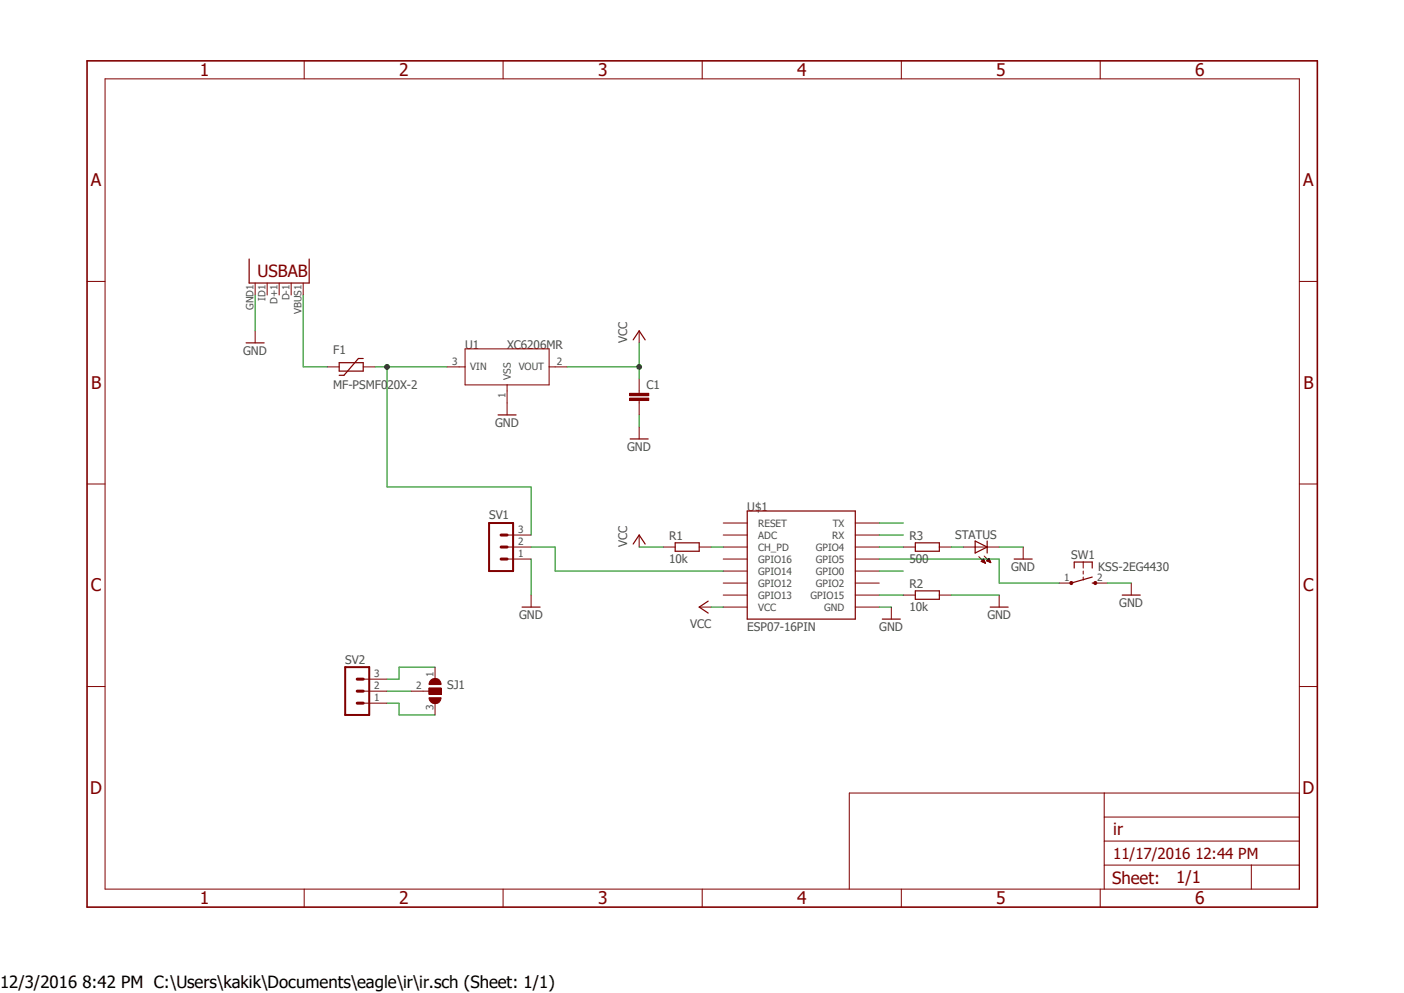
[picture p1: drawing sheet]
<svg xmlns="http://www.w3.org/2000/svg" width="297mm" height="210mm" viewBox="0 0 297 210" stroke-linecap="round" stroke-linejoin="round" font-family="sans-serif">
<path d="M17.9 12.5l261.2 179.9M279.1 12.5l-261.2 179.9" fill="none" stroke="#fff" stroke-width=".21"/>
<g fill="none" stroke="#800000" stroke-width=".21">
<path d="M22.2 16.7h252.7v171.3h-252.7zM64.3 12.9v3.8M106.4 12.9v3.8M148.5 12.9v3.8M190.7 12.9v3.8M232.7 12.9v3.8M18.4 59.5h3.8M54 59.9v2.5M56.5 59.9v2.5M59.1 59.9v2.5M61.6 59.9v2.5M64.1 59.9v2.5"/>
<path d="M274.9 59.5h3.8M135.2 82.7v.5M135.2 84.7v.5M18.4 102.4h3.8M135.2 113.2v2.5M140.3 115.7h2.5M147.9 115.7h2.6M153 110.6h5.1M153 113.2h5.1M153 115.7h5.1M153 118.2h5.1M180.9 110.6h5.1"/>
<path d="M180.9 113.2h5.1M180.9 115.7h5.1M180.9 118.2h5.1M274.9 102.4h3.8M147.9 128.4h2.6M153 120.8h5.1M153 123.3h5.1M153 125.9h5.1M153 128.4h5.1M180.9 120.8h5.1M180.9 123.3h5.1M180.9 125.9h5.1"/>
<path d="M180.9 128.4h5.1M188.6 128.4v2.5M191.1 125.9h2.5M198.7 125.9h2.6M211.4 125.9v2.5M18.4 145.2h3.8M274.9 145.2h3.8M233.6 167.7v20.3M233.6 177.9h41.3M233.6 172.8h41.3M274.9 167.7h-95.2v20.3M64.3 188v3.9"/>
<path d="M106.4 188v3.9M148.5 188v3.9M190.7 188v3.9M232.7 188v3.9M233.6 183h41.3M264.7 183v5"/>
</g>
<path d="M18.4 12.9h260.3v179h-260.3z" fill="none" stroke="#800000" stroke-width=".34"/>
<path d="M52.7 54.8v5.1h12.7v-5.1M133.9 115.1l1.3-1.9 1.3 1.9M142.8 114.8h5.1v1.8h-5.1zM158.1 108.1h22.8v22.8h-22.8zM149.8 127.1l-1.9 1.3 1.9 1.3M186.6 130.9h3.9M193.6 125h5.1v1.7h-5.1zM209.5 128.4h3.8" fill="none" stroke="#800000" stroke-width=".25"/>
<path d="M133.2 84.2h4v.5h-4z" fill-rule="evenodd" fill="#800000"/>
<path d="M133.2 84.2h4v.5h-4z" fill="none" stroke="#800000" stroke-width=".21"/>
<path d="M133.2 83.2h4v.5h-4z" fill-rule="evenodd" fill="#800000"/>
<g fill="none" stroke="#800000" stroke-width=".21">
<path d="M54 70v2.5M69.2 77.6h2.6M76.8 77.6h2.6M94.6 77.6h3.8M98.4 73.8h17.8v7.6h-17.8zM116.2 77.6h3.8M135.2 70v2.5M107.3 81.4v6.4M133.2 83.2h4v.5h-4zM135.2 80.1v2.6M135.2 85.2v2.6M135.2 90.3v2.5"/>
<path d="M107.3 118.2h5.1M107.3 115.7h5.1M107.3 113.2h5.1M191.1 115.7h2.5M198.7 115.7h2.6M203.8 115.7h7.6M207.1 117.7l1.3 1.4M207.6 118.7l.8 .4M207.6 118.7l.5-.5 .3 .9M207.6 118.7h.7M207.7 118.7h.6M207.8 118.6h.4"/>
<path d="M207.8 118.8h.6M207.9 118.5h.3M207.9 118.4h.3M208 118.9h.4M208 118.3h.1M208.2 117.6l1.4 1.4M208.2 119h.2M208.4 119.1h.1M208.8 118.6h.6M208.8 118.7h.7M208.9 118.5h.5M209 118.4h.3"/>
<path d="M209 118.3h.3M209 118.7h.5M209.1 118.2h.2M209.2 118.1l-.5 .5 .9 .4M209.2 118.1l.4 .9M209.2 118.1h.1M209.3 118.8h.2M209.4 118.9h.2M216.5 115.7v2.5M112.4 125.9v2.5M239.3 123.3v2.6M76.8 148.7h5.1"/>
<path d="M76.8 146.2h5.1M76.8 143.6h5.1"/>
</g>
<path d="M52.1 72.5h3.8M71.8 76.7h5v1.8h-5zM76.8 75.8h-1l-3 3.6h-1M133.9 71.9l1.3-1.9 1.3 1.9M105.4 87.8h3.8M133.3 92.8h3.8M193.6 114.8h5.1v1.8h-5.1zM206.3 114.4l2.5 1.3-2.5 1.3zM208.8 114.4v2.6M214.5 118.2h3.9M110.4 128.4h3.9M237.4 125.9h3.8" fill="none" stroke="#800000" stroke-width=".25"/>
<path d="M103.5 110.6h5v10.2h-5zM73 141.1h5.1v10.1h-5.1z" fill="none" stroke="#800000" stroke-width=".42"/>
<path d="M106 113.2h1.3M106 115.7h1.3M106 118.2h1.3M75.6 143.6h1.2M75.6 146.2h1.2M75.6 148.7h1.2" fill="none" stroke="#800000" stroke-width=".64"/>
<path d="M90.8 147.6h2.5a1.27 1.27 0 0 1-1.3 1.2 1.27 1.27 0 0 1-1.2-1.2z" fill-rule="evenodd" fill="#800000"/>
<path d="M90.8 147.6h2.5a1.27 1.27 0 0 1-1.3 1.2 1.27 1.27 0 0 1-1.2-1.2z" fill="none" stroke="#800000" stroke-width=".21"/>
<path d="M91.1 143.8a1.25 1.25 0 0 1 1.4-.2 1.25 1.25 0 0 1 .8 1.2h-2.5l.1-.6z" fill-rule="evenodd" fill="#800000"/>
<path d="M89.5 146.2h1.3M90.8 145.5h2.5v1.3h-2.5zM91.1 143.8a1.25 1.25 0 0 1 1.4-.2 1.25 1.25 0 0 1 .8 1.2h-2.5l.1-.6z" fill="none" stroke="#800000" stroke-width=".21"/>
<path d="M90.8 145.5h2.5v1.3h-2.5z" fill-rule="evenodd" fill="#800000"/>
<path d="M229.2 118.9v1.2M229.2 120.8v.6M229.2 122v.7M87 146.2h2.5M90.8 145.5h2.5v1.3h-2.5zM92 141.1v2.5M92 148.7v2.5" fill="none" stroke="#800000" stroke-width=".21"/>
<path d="M227.2 120.1v-1.2h3.9v1.2M231.1 123.3h.6M231.1 122l-4.5 1.3" fill="none" stroke="#800000" stroke-width=".25"/>
<path d="M226.4 123.1h.5v.4l-.3 .2-.2-.2z" fill-rule="evenodd" fill="#800000"/>
<path d="M226.4 123.1h.5v.4l-.3 .2-.2-.2z" fill="none" stroke="#800000" stroke-width=".21"/>
<path d="M231.5 123.1h.4v.4l-.2 .2-.2-.2-.1-.2z" fill-rule="evenodd" fill="#800000"/>
<path d="M224.1 123.3h2.5M231.5 123.1h.4v.4l-.2 .2-.2-.2-.1-.2zM231.7 123.3h2.5" fill="none" stroke="#800000" stroke-width=".21"/>
<path d="M54 62.4v7.6M120 77.6h15.2M135.2 72.5v7.6M135.2 87.8v2.5M112.4 118.2v7.7M135.2 115.7h5.1M211.4 115.7h5.1M150.5 128.4h2.5M186 128.4h2.6M201.3 125.9h10.1M234.2 123.3h5.1" fill="none" stroke="#008000" stroke-width=".21"/>
<circle cx="135.2" cy="77.6" r=".51" fill="#008000"/>
<g fill="none" stroke="#008000" stroke-width=".21">
<path d="M64.1 62.4v15.2h5.1M79.4 77.6h15.2M81.9 77.6v25.4h30.5v10.2M150.5 115.7h2.5M186 125.9h5.1"/>
<circle cx="135.2" cy="77.6" r=".51"/>
</g>
<circle cx="81.9" cy="77.6" r=".51" fill="#008000"/>
<g fill="none" stroke="#008000" stroke-width=".21">
<path d="M112.4 115.7h5v5.1h35.6M186 115.7h5.1M186 118.2h25.4v5.1h12.7M186 110.6h5.1M186 113.2h5.1M201.3 115.7h2.5M186 120.8h5.1M81.9 146.2h5.1M81.9 148.7h2.5v2.5h7.6M92 141.1h-7.6v2.5h-2.5"/>
<circle cx="81.9" cy="77.6" r=".51"/>
</g>
<g font-size="3.7" fill="#800000">
<text x="42.3" y="16.1">1</text>
<text x="84.4" y="16.1">2</text>
<text x="126.5" y="16.1">3</text>
<text x="168.6" y="16.1">4</text>
<text x="210.7" y="16.1">5</text>
<text x="252.9" y="16.1">6</text>
<text x="19.2" y="39.4">A</text>
<text x="275.7" y="39.4">A</text>
<text x="19.3" y="82.3">B</text>
<text x="275.7" y="82.3">B</text>
<text x="19.2" y="125.1">C</text>
<text x="275.7" y="125.1">C</text>
<text x="19.1" y="167.9">D</text>
<text x="275.5" y="167.9">D</text>
<text x="42.3" y="191.3">1</text>
<text x="84.4" y="191.3">2</text>
<text x="126.5" y="191.3">3</text>
<text x="168.6" y="191.3">4</text>
<text x="210.7" y="191.3">5</text>
<text x="252.9" y="191.3">6</text>
</g>
<g font-size="3.6" fill="#800000">
<text x="54.5" y="58.6">USBAB</text>
<text x="235.5" y="176.6">ir</text>
<text x="235.2" y="186.9">Sheet:</text>
<text x="248.8" y="186.8">1/1</text>
</g>
<text font-size="3.6" x="0" y="209">12/3/2016 8:42 PM C:\Users\kakik\Documents\eagle\ir\ir.sch (Sheet: 1/1)</text>
<text font-size="3.2" fill="#800000" x="235.5" y="181.7">11/17/2016 12:44 PM</text>
<g font-size="2.5" fill="#505050">
<text x="51.4" y="75.1">GND</text>
<text x="70.5" y="74.8">F1</text>
<text x="98.4" y="73.8">U1</text>
<text x="107.3" y="73.8">XC6206MR</text>
<text x="132.7" y="72.5" transform="rotate(-90 132.7 72.5)">VCC</text>
<text x="70.5" y="82.2">MF-PSMF020X-2</text>
<text x="136.7" y="82.3">C1</text>
<text x="104.7" y="90.3">GND</text>
<text x="132.7" y="95.4">GND</text>
<text x="103.5" y="109.9">SV1</text>
<text x="158.1" y="108.1">U$1</text>
<text x="202.1" y="113.9">STATUS</text>
<text x="132.7" y="115.7" transform="rotate(-90 132.7 115.7)">VCC</text>
<text x="141.6" y="119">10k</text>
<text x="141.6" y="114.2">R1</text>
<text x="192.4" y="119">500</text>
<text x="192.4" y="114.2">R3</text>
<text x="226.6" y="118.2">SW1</text>
<text x="192.4" y="124.3">R2</text>
<text x="213.9" y="120.8">GND</text>
<text x="232.3" y="120.8">KSS-2EG4430</text>
<text x="109.8" y="130.9">GND</text>
<text x="192.4" y="129.2">10k</text>
<text x="208.9" y="130.9">GND</text>
<text x="236.8" y="128.4">GND</text>
<text x="146" y="132.7">VCC</text>
<text x="158.1" y="133.5">ESP07-16PIN</text>
<text x="186" y="133.5">GND</text>
<text x="73" y="140.3">SV2</text>
<text x="94.6" y="145.8">SJ1</text>
</g>
<g font-size="2.1" fill="#505050">
<text x="53.6" y="65.6" transform="rotate(-90 53.6 65.6)">GND1</text>
<text x="56.1" y="63.6" transform="rotate(-90 56.1 63.6)">ID1</text>
<text x="58.7" y="64.3" transform="rotate(-90 58.7 64.3)">D+1</text>
<text x="61.2" y="63.5" transform="rotate(-90 61.2 63.5)">D-1</text>
<text x="63.8" y="66.4" transform="rotate(-90 63.8 66.4)">VBUS1</text>
<text x="95.6" y="77.3">3</text>
<text x="117.8" y="77.3">2</text>
<text x="99.5" y="78.4">VIN</text>
<text x="108" y="80.3" transform="rotate(-90 108 80.3)">VSS</text>
<text x="109.7" y="78.4">VOUT</text>
<text x="106.9" y="84.2" transform="rotate(-90 106.9 84.2)">1</text>
<text x="109.6" y="112.8">3</text>
<text x="160.4" y="111.4">RESET</text>
<text x="160.4" y="113.9">ADC</text>
<text x="176.1" y="113.9">RX</text>
<text x="176.1" y="111.4">TX</text>
<text x="109.6" y="117.9">1</text>
<text x="109.6" y="115.4">2</text>
<text x="160.4" y="116.5">CH_PD</text>
<text x="160.4" y="119">GPIO16</text>
<text x="172.6" y="119">GPIO5</text>
<text x="172.6" y="116.5">GPIO4</text>
<text x="160.4" y="121.5">GPIO14</text>
<text x="160.4" y="124.1">GPIO12</text>
<text x="172.6" y="124.1">GPIO2</text>
<text x="172.6" y="121.5">GPIO0</text>
<text x="225.1" y="122.9">1</text>
<text x="232.1" y="122.9">2</text>
<text x="160.4" y="126.6">GPIO13</text>
<text x="160.4" y="129.2">VCC</text>
<text x="171.4" y="126.6">GPIO15</text>
<text x="174.4" y="129.2">GND</text>
<text x="79.2" y="143.3">3</text>
<text x="91.7" y="143.3" transform="rotate(-90 91.7 143.3)">1</text>
<text x="79.2" y="148.3">1</text>
<text x="79.2" y="145.8">2</text>
<text x="88" y="145.8">2</text>
<text x="91.7" y="150.2" transform="rotate(-90 91.7 150.2)">3</text>
</g>
</svg>
